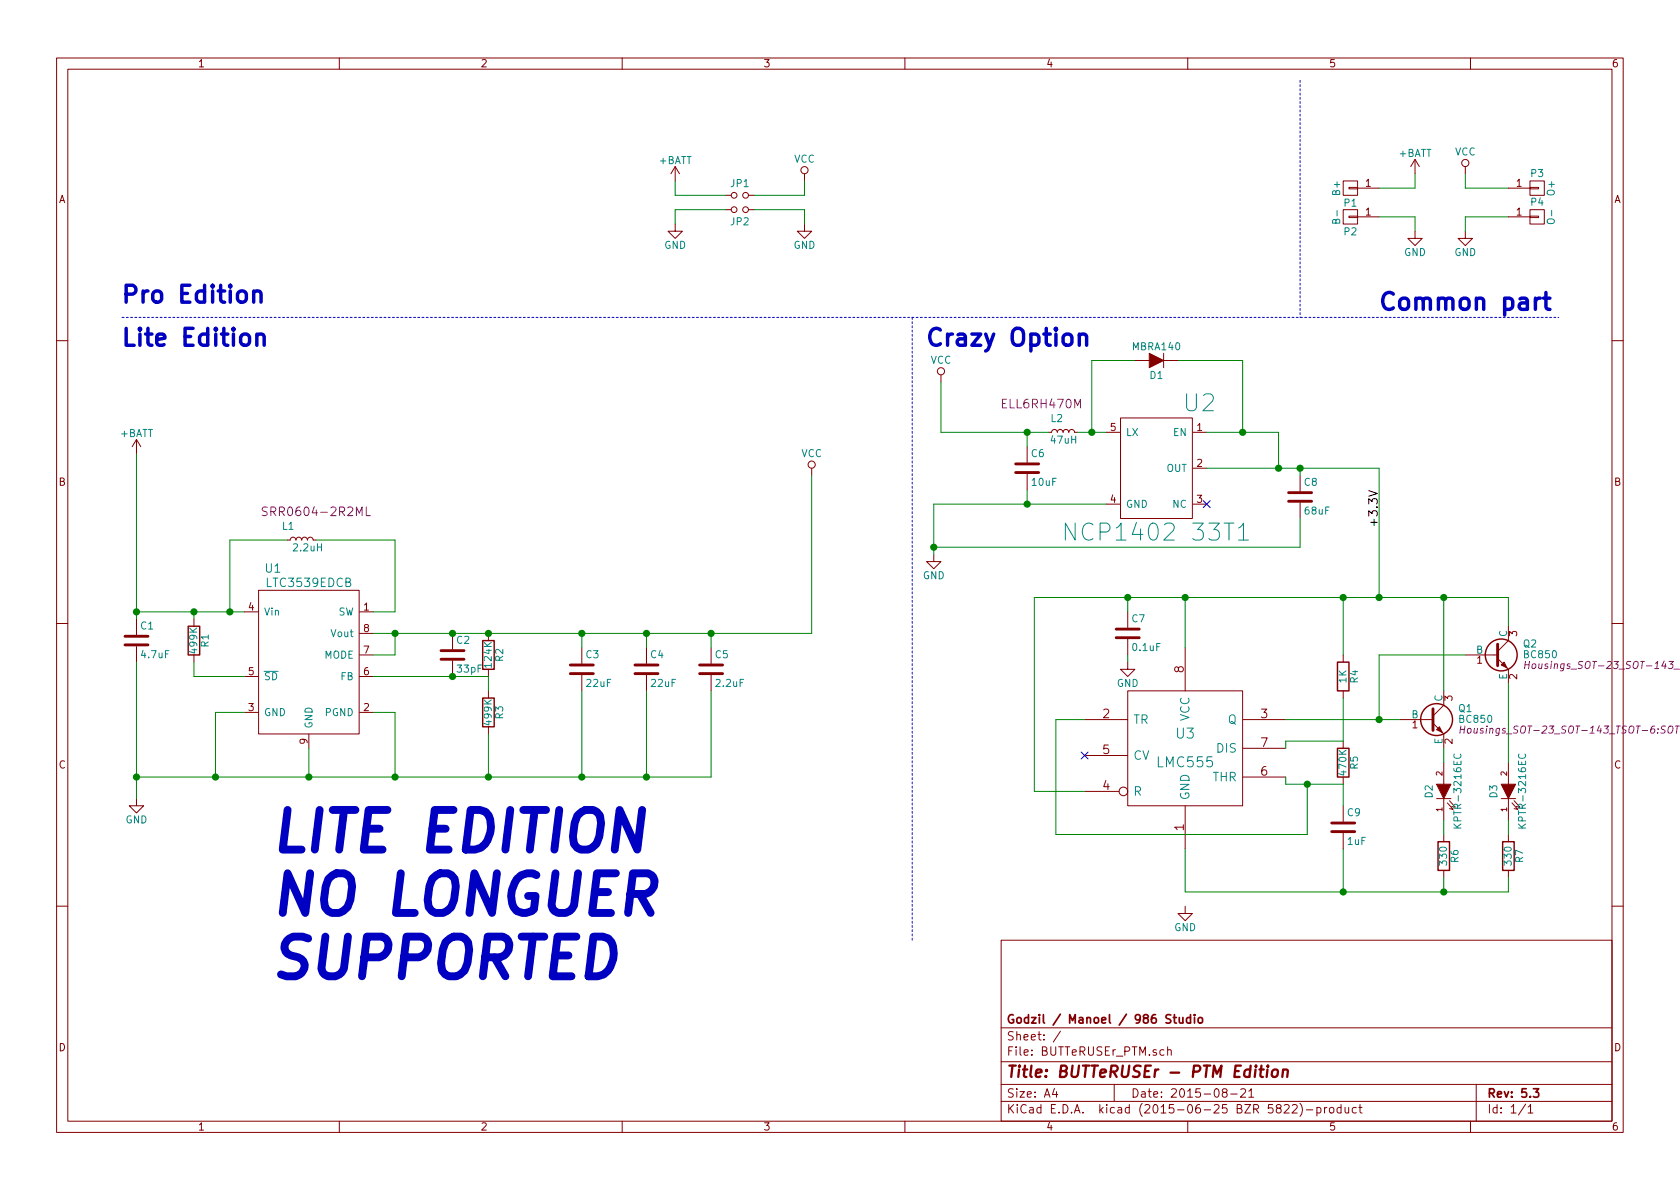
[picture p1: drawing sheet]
EESchema Schematic File Version 2
LIBS:power
LIBS:device
LIBS:transistors
LIBS:conn
LIBS:linear
LIBS:regul
LIBS:74xx
LIBS:cmos4000
LIBS:adc-dac
LIBS:memory
LIBS:xilinx
LIBS:microcontrollers
LIBS:dsp
LIBS:microchip
LIBS:analog_switches
LIBS:motorola
LIBS:texas
LIBS:intel
LIBS:audio
LIBS:interface
LIBS:digital-audio
LIBS:philips
LIBS:display
LIBS:cypress
LIBS:siliconi
LIBS:opto
LIBS:atmel
LIBS:contrib
LIBS:valves
LIBS:BUTTeRUSEr_Libs
LIBS:BUTTeRUSEr_PTM-cache
EELAYER 25 0
EELAYER END
$Descr A4 11693 8268
encoding utf-8
Sheet 1 1
Title "BUTTeRUSEr - PTM Edition"
Date "2015-08-21"
Rev "5.3"
Comp "Godzil / Manoel / 986 Studio"
Comment1 ""
Comment2 ""
Comment3 ""
Comment4 ""
$EndDescr
$Comp
L GND #PWR01
U 1 1
P 9850 1600
F 0 "#PWR01" H 9850 1350 50  0001 C CNN
F 1 "GND" H 9850 1450 50  0000 C CNN
F 2 "" H 9850 1600 60  0000 C CNN
F 3 "" H 9850 1600 60  0000 C CNN
	1    9850 1600
	1    0    0    -1  
$EndComp
$Comp
L +BATT #PWR02
U 1 1
P 9850 1200
F 0 "#PWR02" H 9850 1050 50  0001 C CNN
F 1 "+BATT" H 9850 1340 50  0000 C CNN
F 2 "" H 9850 1200 60  0000 C CNN
F 3 "" H 9850 1200 60  0000 C CNN
	1    9850 1200
	1    0    0    -1  
$EndComp
$Comp
L VCC #PWR03
U 1 1
P 10200 1200
F 0 "#PWR03" H 10200 1050 50  0001 C CNN
F 1 "VCC" H 10200 1350 50  0000 C CNN
F 2 "" H 10200 1200 60  0000 C CNN
F 3 "" H 10200 1200 60  0000 C CNN
	1    10200 1200
	1    0    0    -1  
$EndComp
$Comp
L GND #PWR04
U 1 1
P 10200 1600
F 0 "#PWR04" H 10200 1350 50  0001 C CNN
F 1 "GND" H 10200 1450 50  0000 C CNN
F 2 "" H 10200 1600 60  0000 C CNN
F 3 "" H 10200 1600 60  0000 C CNN
	1    10200 1600
	1    0    0    -1  
$EndComp
Wire Wire Line
	10200 1600 10200 1500
Wire Wire Line
	10200 1200 10200 1300
Wire Wire Line
	9850 1300 9850 1200
Wire Wire Line
	9850 1500 9850 1600
Wire Notes Line
	850  2200 10850 2200
Text Notes 850  2100 0    118  ~ 24
Pro Edition
Text Notes 850  2400 0    118  ~ 24
Lite Edition
Wire Wire Line
	9600 1300 9850 1300
Wire Wire Line
	9600 1500 9850 1500
Wire Wire Line
	10200 1500 10500 1500
Wire Wire Line
	10200 1300 10500 1300
Wire Notes Line
	9050 550  9050 2200
Text Notes 10800 2150 2    118  ~ 24
Common part
$Comp
L GND #PWR05
U 1 1
P 4700 1550
F 0 "#PWR05" H 4700 1300 50  0001 C CNN
F 1 "GND" H 4700 1400 50  0000 C CNN
F 2 "" H 4700 1550 60  0000 C CNN
F 3 "" H 4700 1550 60  0000 C CNN
	1    4700 1550
	1    0    0    -1  
$EndComp
$Comp
L +BATT #PWR06
U 1 1
P 4700 1250
F 0 "#PWR06" H 4700 1100 50  0001 C CNN
F 1 "+BATT" H 4700 1390 50  0000 C CNN
F 2 "" H 4700 1250 60  0000 C CNN
F 3 "" H 4700 1250 60  0000 C CNN
	1    4700 1250
	1    0    0    -1  
$EndComp
$Comp
L VCC #PWR07
U 1 1
P 5600 1250
F 0 "#PWR07" H 5600 1100 50  0001 C CNN
F 1 "VCC" H 5600 1400 50  0000 C CNN
F 2 "" H 5600 1250 60  0000 C CNN
F 3 "" H 5600 1250 60  0000 C CNN
	1    5600 1250
	1    0    0    -1  
$EndComp
$Comp
L GND #PWR08
U 1 1
P 5600 1550
F 0 "#PWR08" H 5600 1300 50  0001 C CNN
F 1 "GND" H 5600 1400 50  0000 C CNN
F 2 "" H 5600 1550 60  0000 C CNN
F 3 "" H 5600 1550 60  0000 C CNN
	1    5600 1550
	1    0    0    -1  
$EndComp
Wire Wire Line
	5600 1550 5600 1450
Wire Wire Line
	5600 1250 5600 1350
Wire Wire Line
	4700 1250 4700 1350
Wire Wire Line
	4700 1450 4700 1550
$Comp
L Jumper_NO_Small JP1
U 1 1
P 5150 1350
F 0 "JP1" H 5150 1430 50  0000 C CNN
F 1 "Jumper_NO_Small" H 5160 1290 50  0001 C CNN
F 2 "Resistors_SMD:R_0603" H 5150 1350 60  0001 C CNN
F 3 "" H 5150 1350 60  0000 C CNN
	1    5150 1350
	1    0    0    -1  
$EndComp
$Comp
L Jumper_NO_Small JP2
U 1 1
P 5150 1450
F 0 "JP2" H 5150 1530 50  0000 C CNN
F 1 "Jumper_NO_Small" H 5160 1390 50  0001 C CNN
F 2 "Resistors_SMD:R_0603" H 5150 1450 60  0001 C CNN
F 3 "" H 5150 1450 60  0000 C CNN
	1    5150 1450
	-1   0    0    1   
$EndComp
Wire Wire Line
	4700 1450 5050 1450
Wire Wire Line
	4700 1350 5050 1350
Wire Wire Line
	5600 1350 5250 1350
Wire Wire Line
	5600 1450 5250 1450
Wire Notes Line
	6350 2200 6350 6550
Text Notes 6450 2400 0    118  ~ 24
Crazy Option
$Comp
L VCC #PWR09
U 1 1
P 5650 3300
F 0 "#PWR09" H 5650 3150 50  0001 C CNN
F 1 "VCC" H 5650 3450 50  0000 C CNN
F 2 "" H 5650 3300 60  0000 C CNN
F 3 "" H 5650 3300 60  0000 C CNN
	1    5650 3300
	1    0    0    -1  
$EndComp
$Comp
L GND #PWR010
U 1 1
P 950 5550
F 0 "#PWR010" H 950 5300 50  0001 C CNN
F 1 "GND" H 950 5400 50  0000 C CNN
F 2 "" H 950 5550 60  0000 C CNN
F 3 "" H 950 5550 60  0000 C CNN
	1    950  5550
	1    0    0    -1  
$EndComp
Wire Wire Line
	950  4600 950  5550
Wire Wire Line
	5650 4400 5650 3300
$Comp
L VCC #PWR011
U 1 1
P 6550 2650
F 0 "#PWR011" H 6550 2500 50  0001 C CNN
F 1 "VCC" H 6550 2800 50  0000 C CNN
F 2 "" H 6550 2650 60  0000 C CNN
F 3 "" H 6550 2650 60  0000 C CNN
	1    6550 2650
	1    0    0    -1  
$EndComp
$Comp
L GND #PWR012
U 1 1
P 8250 6300
F 0 "#PWR012" H 8250 6050 50  0001 C CNN
F 1 "GND" H 8250 6150 50  0000 C CNN
F 2 "" H 8250 6300 60  0000 C CNN
F 3 "" H 8250 6300 60  0000 C CNN
	1    8250 6300
	1    0    0    -1  
$EndComp
$Comp
L LM555N U3
U 1 1
P 8250 5200
F 0 "U3" H 8250 5300 70  0000 C CNN
F 1 "LMC555" H 8250 5100 70  0000 C CNN
F 2 "Housings_SOIC:SOIC-8_3.9x4.9mm_Pitch1.27mm" H 8250 5200 60  0001 C CNN
F 3 "" H 8250 5200 60  0000 C CNN
	1    8250 5200
	1    0    0    -1  
$EndComp
$Comp
L CONN_01X01 P1
U 1 1
P 9400 1300
F 0 "P1" H 9400 1400 50  0000 C CNN
F 1 "B+" V 9500 1300 50  0000 C CNN
F 2 "Socket_Strips:Socket_Strip_Straight_1x01" H 9400 1300 60  0001 C CNN
F 3 "" H 9400 1300 60  0000 C CNN
	1    9400 1300
	-1   0    0    1   
$EndComp
$Comp
L CONN_01X01 P2
U 1 1
P 9400 1500
F 0 "P2" H 9400 1600 50  0000 C CNN
F 1 "B-" V 9500 1500 50  0000 C CNN
F 2 "Socket_Strips:Socket_Strip_Straight_1x01" H 9400 1500 60  0001 C CNN
F 3 "" H 9400 1500 60  0000 C CNN
	1    9400 1500
	-1   0    0    1   
$EndComp
$Comp
L CONN_01X01 P3
U 1 1
P 10700 1300
F 0 "P3" H 10700 1400 50  0000 C CNN
F 1 "O+" V 10800 1300 50  0000 C CNN
F 2 "Socket_Strips:Socket_Strip_Straight_1x01" H 10700 1300 60  0001 C CNN
F 3 "" H 10700 1300 60  0000 C CNN
	1    10700 1300
	1    0    0    -1  
$EndComp
$Comp
L CONN_01X01 P4
U 1 1
P 10700 1500
F 0 "P4" H 10700 1600 50  0000 C CNN
F 1 "O-" V 10800 1500 50  0000 C CNN
F 2 "Socket_Strips:Socket_Strip_Straight_1x01" H 10700 1500 60  0001 C CNN
F 3 "" H 10700 1500 60  0000 C CNN
	1    10700 1500
	1    0    0    -1  
$EndComp
$Comp
L R R5
U 1 1
P 9350 5300
F 0 "R5" V 9430 5300 50  0000 C CNN
F 1 "470K" V 9350 5300 50  0000 C CNN
F 2 "Resistors_SMD:R_0805_HandSoldering" V 9280 5300 30  0001 C CNN
F 3 "" H 9350 5300 30  0000 C CNN
	1    9350 5300
	1    0    0    -1  
$EndComp
$Comp
L R R4
U 1 1
P 9350 4700
F 0 "R4" V 9430 4700 50  0000 C CNN
F 1 "1K" V 9350 4700 50  0000 C CNN
F 2 "Resistors_SMD:R_0805_HandSoldering" V 9280 4700 30  0001 C CNN
F 3 "" H 9350 4700 30  0000 C CNN
	1    9350 4700
	1    0    0    -1  
$EndComp
NoConn ~ 7550 5250
Wire Wire Line
	9350 4850 9350 5150
Wire Wire Line
	8950 5400 8950 5450
Wire Wire Line
	8950 5450 9350 5450
Wire Wire Line
	8950 5200 8950 5150
Wire Wire Line
	8950 5150 9350 5150
$Comp
L C C9
U 1 1
P 9350 5750
F 0 "C9" H 9375 5850 50  0000 L CNN
F 1 "1uF" H 9375 5650 50  0000 L CNN
F 2 "Capacitors_SMD:C_0805_HandSoldering" H 9388 5600 30  0001 C CNN
F 3 "" H 9350 5750 60  0000 C CNN
	1    9350 5750
	1    0    0    -1  
$EndComp
$Comp
L LED D3
U 1 1
P 10500 5500
F 0 "D3" H 10500 5600 50  0000 C CNN
F 1 "KPTR-3216EC" H 10500 5400 50  0000 C CNN
F 2 "LEDs:LED-1206" H 10500 5500 60  0001 C CNN
F 3 "" H 10500 5500 60  0000 C CNN
	1    10500 5500
	0    -1   -1   0   
$EndComp
Wire Wire Line
	9350 5900 9350 6200
Wire Wire Line
	9350 5450 9350 5600
Wire Wire Line
	7550 5000 7350 5000
Wire Wire Line
	7350 5000 7350 5800
Wire Wire Line
	7350 5800 9100 5800
Wire Wire Line
	9100 5800 9100 5450
Connection ~ 9100 5450
$Comp
L C C6
U 1 1
P 7150 3250
F 0 "C6" H 7175 3350 50  0000 L CNN
F 1 "10uF" H 7175 3150 50  0000 L CNN
F 2 "Capacitors_SMD:C_0805_HandSoldering" H 7188 3100 30  0001 C CNN
F 3 "" H 7150 3250 60  0000 C CNN
	1    7150 3250
	1    0    0    -1  
$EndComp
$Comp
L L_Small L2
U 1 1
P 7400 3000
F 0 "L2" V 7500 3000 50  0000 L CNN
F 1 "47uH" V 7350 2900 50  0000 L CNN
F 2 "MonkeyLive:SRR0604-2R2ML" H 7400 3000 60  0001 C CNN
F 3 "ELL6RH470M" V 7600 3150 60  0000 C CNN
	1    7400 3000
	0    -1   -1   0   
$EndComp
$Comp
L D D1
U 1 1
P 8050 2500
F 0 "D1" H 8050 2600 50  0000 C CNN
F 1 "MBRA140" H 8050 2400 50  0000 C CNN
F 2 "Diodes_SMD:DO-214AB_Handsoldering" H 8050 2500 60  0001 C CNN
F 3 "" H 8050 2500 60  0000 C CNN
	1    8050 2500
	-1   0    0    1   
$EndComp
$Comp
L NCP1402 U2
U 1 1
P 8050 3300
F 0 "U2" H 8350 3800 118 0000 C CNN
F 1 "NCP1402 33T1" H 8050 2900 118 0000 C CNN
F 2 "Housings_SOT-23_SOT-143_TSOT-6:SOT-23-5" H 8050 3300 118 0001 C CNN
F 3 "" H 8050 3300 118 0000 C CNN
	1    8050 3300
	1    0    0    -1  
$EndComp
$Comp
L GND #PWR013
U 1 1
P 6500 3850
F 0 "#PWR013" H 6500 3600 50  0001 C CNN
F 1 "GND" H 6500 3700 50  0000 C CNN
F 2 "" H 6500 3850 60  0000 C CNN
F 3 "" H 6500 3850 60  0000 C CNN
	1    6500 3850
	1    0    0    -1  
$EndComp
$Comp
L C C8
U 1 1
P 9050 3450
F 0 "C8" H 9075 3550 50  0000 L CNN
F 1 "68uF" H 9075 3350 50  0000 L CNN
F 2 "Capacitors_SMD:C_0805_HandSoldering" H 9088 3300 30  0001 C CNN
F 3 "" H 9050 3450 60  0000 C CNN
	1    9050 3450
	1    0    0    -1  
$EndComp
Wire Wire Line
	8400 3250 9600 3250
NoConn ~ 8400 3500
Wire Wire Line
	8400 3000 8900 3000
Wire Wire Line
	8900 3000 8900 3250
Connection ~ 8900 3250
Wire Wire Line
	8200 2500 8650 2500
Wire Wire Line
	8650 2500 8650 3000
Connection ~ 8650 3000
Wire Wire Line
	7500 3000 7700 3000
Wire Wire Line
	7600 2500 7600 3000
Wire Wire Line
	7600 2500 7900 2500
Connection ~ 7600 3000
Wire Wire Line
	6550 2650 6550 3000
Wire Wire Line
	6550 3000 7300 3000
Wire Wire Line
	7150 3100 7150 3000
Connection ~ 7150 3000
Wire Wire Line
	6500 3500 6500 3850
Wire Wire Line
	6500 3500 7700 3500
Wire Wire Line
	7150 3400 7150 3500
Connection ~ 7150 3500
Wire Wire Line
	9050 3600 9050 3800
Wire Wire Line
	9050 3800 6500 3800
Connection ~ 6500 3800
Wire Wire Line
	9050 3300 9050 3250
Connection ~ 9050 3250
Wire Wire Line
	9350 4150 9350 4550
Connection ~ 9350 6200
Wire Wire Line
	9600 3250 9600 4150
Wire Wire Line
	7200 4150 10500 4150
Connection ~ 9350 4150
Wire Wire Line
	7550 5500 7200 5500
Wire Wire Line
	7200 5500 7200 4150
Connection ~ 8250 4150
Text Label 9600 3400 3    59   ~ 0
+3.3V
$Comp
L C C7
U 1 1
P 7850 4400
F 0 "C7" H 7875 4500 50  0000 L CNN
F 1 "0.1uF" H 7875 4300 50  0000 L CNN
F 2 "Capacitors_SMD:C_0805_HandSoldering" H 7888 4250 30  0001 C CNN
F 3 "" H 7850 4400 60  0000 C CNN
	1    7850 4400
	1    0    0    -1  
$EndComp
$Comp
L GND #PWR014
U 1 1
P 7850 4600
F 0 "#PWR014" H 7850 4350 50  0001 C CNN
F 1 "GND" H 7850 4450 50  0000 C CNN
F 2 "" H 7850 4600 60  0000 C CNN
F 3 "" H 7850 4600 60  0000 C CNN
	1    7850 4600
	1    0    0    -1  
$EndComp
Wire Wire Line
	7850 4250 7850 4150
Connection ~ 7850 4150
Wire Wire Line
	7850 4600 7850 4550
$Comp
L LED D2
U 1 1
P 10050 5500
F 0 "D2" H 10050 5600 50  0000 C CNN
F 1 "KPTR-3216EC" H 10050 5400 50  0000 C CNN
F 2 "LEDs:LED-1206" H 10050 5500 60  0001 C CNN
F 3 "" H 10050 5500 60  0000 C CNN
	1    10050 5500
	0    -1   -1   0   
$EndComp
Connection ~ 9600 4150
Wire Wire Line
	10500 4150 10500 4350
Wire Wire Line
	10050 4150 10050 4800
Connection ~ 10050 4150
Wire Wire Line
	8250 6200 10500 6200
$Comp
L +BATT #PWR015
U 1 1
P 950 3150
F 0 "#PWR015" H 950 3000 50  0001 C CNN
F 1 "+BATT" H 950 3290 50  0000 C CNN
F 2 "" H 950 3150 60  0000 C CNN
F 3 "" H 950 3150 60  0000 C CNN
	1    950  3150
	1    0    0    -1  
$EndComp
Wire Wire Line
	950  3150 950  4300
$Comp
L LTC3539EDCB U1
U 1 1
P 2150 4850
F 0 "U1" H 1900 5750 59  0000 C CNN
F 1 "LTC3539EDCB" H 2150 5650 59  0000 C CNN
F 2 "MonkeyLive:LTC3539" H 2150 4850 118 0001 C CNN
F 3 "" H 2150 4850 118 0000 C CNN
	1    2150 4850
	1    0    0    -1  
$EndComp
$Comp
L C C1
U 1 1
P 950 4450
F 0 "C1" H 975 4550 50  0000 L CNN
F 1 "4.7uF" H 975 4350 50  0000 L CNN
F 2 "Capacitors_SMD:C_0805_HandSoldering" H 988 4300 30  0001 C CNN
F 3 "" H 950 4450 60  0000 C CNN
	1    950  4450
	1    0    0    -1  
$EndComp
$Comp
L C C3
U 1 1
P 4050 4650
F 0 "C3" H 4075 4750 50  0000 L CNN
F 1 "22uF" H 4075 4550 50  0000 L CNN
F 2 "Capacitors_SMD:C_0805_HandSoldering" H 4088 4500 30  0001 C CNN
F 3 "" H 4050 4650 60  0000 C CNN
	1    4050 4650
	1    0    0    -1  
$EndComp
$Comp
L C C4
U 1 1
P 4500 4650
F 0 "C4" H 4525 4750 50  0000 L CNN
F 1 "22uF" H 4525 4550 50  0000 L CNN
F 2 "Capacitors_SMD:C_0805_HandSoldering" H 4538 4500 30  0001 C CNN
F 3 "" H 4500 4650 60  0000 C CNN
	1    4500 4650
	1    0    0    -1  
$EndComp
$Comp
L C C5
U 1 1
P 4950 4650
F 0 "C5" H 4975 4750 50  0000 L CNN
F 1 "2.2uF" H 4975 4550 50  0000 L CNN
F 2 "Capacitors_SMD:C_0805_HandSoldering" H 4988 4500 30  0001 C CNN
F 3 "" H 4950 4650 60  0000 C CNN
	1    4950 4650
	1    0    0    -1  
$EndComp
$Comp
L R R3
U 1 1
P 3400 4950
F 0 "R3" V 3480 4950 50  0000 C CNN
F 1 "499K" V 3400 4950 50  0000 C CNN
F 2 "Resistors_SMD:R_0805_HandSoldering" V 3330 4950 30  0001 C CNN
F 3 "" H 3400 4950 30  0000 C CNN
	1    3400 4950
	1    0    0    -1  
$EndComp
$Comp
L R R2
U 1 1
P 3400 4550
F 0 "R2" V 3480 4550 50  0000 C CNN
F 1 "124K" V 3400 4550 50  0000 C CNN
F 2 "Resistors_SMD:R_0805_HandSoldering" V 3330 4550 30  0001 C CNN
F 3 "" H 3400 4550 30  0000 C CNN
	1    3400 4550
	1    0    0    -1  
$EndComp
$Comp
L R R1
U 1 1
P 1350 4450
F 0 "R1" V 1430 4450 50  0000 C CNN
F 1 "499K" V 1350 4450 50  0000 C CNN
F 2 "Resistors_SMD:R_0805_HandSoldering" V 1280 4450 30  0001 C CNN
F 3 "" H 1350 4450 30  0000 C CNN
	1    1350 4450
	1    0    0    -1  
$EndComp
$Comp
L C C2
U 1 1
P 3150 4550
F 0 "C2" H 3175 4650 50  0000 L CNN
F 1 "33pF" H 3175 4450 50  0000 L CNN
F 2 "Capacitors_SMD:C_0805_HandSoldering" H 3188 4400 30  0001 C CNN
F 3 "" H 3150 4550 60  0000 C CNN
	1    3150 4550
	1    0    0    -1  
$EndComp
$Comp
L L_Small L1
U 1 1
P 2100 3750
F 0 "L1" V 2200 3800 50  0000 L CNN
F 1 "2.2uH" V 2050 3600 50  0000 L CNN
F 2 "MonkeyLive:ELL6SH047M" H 2100 3750 60  0001 C CNN
F 3 "SRR0604-2R2ML" V 2300 3650 60  0000 C CNN
	1    2100 3750
	0    -1   -1   0   
$EndComp
Wire Wire Line
	950  5400 4950 5400
Wire Wire Line
	2150 5400 2150 5200
Wire Wire Line
	2600 4950 2750 4950
Wire Wire Line
	2750 4950 2750 5400
Connection ~ 2150 5400
Wire Wire Line
	1700 4950 1500 4950
Wire Wire Line
	1500 4950 1500 5400
Connection ~ 1500 5400
Connection ~ 950  5400
Wire Wire Line
	1350 4600 1350 4700
Wire Wire Line
	1350 4700 1700 4700
Wire Wire Line
	950  4250 1700 4250
Wire Wire Line
	1350 4250 1350 4300
Connection ~ 1350 4250
Connection ~ 950  4250
Wire Wire Line
	1600 4250 1600 3750
Wire Wire Line
	1600 3750 2000 3750
Connection ~ 1600 4250
Wire Wire Line
	2200 3750 2750 3750
Wire Wire Line
	2750 3750 2750 4250
Wire Wire Line
	2750 4250 2600 4250
Wire Wire Line
	2600 4400 5650 4400
Wire Wire Line
	2600 4550 2750 4550
Wire Wire Line
	2750 4550 2750 4400
Connection ~ 2750 4400
Wire Wire Line
	2600 4700 3400 4700
Connection ~ 3150 4700
Connection ~ 3150 4400
Connection ~ 3400 4400
Wire Wire Line
	3400 4700 3400 4800
Wire Wire Line
	4950 5400 4950 4800
Connection ~ 2750 5400
Wire Wire Line
	4500 4800 4500 5400
Connection ~ 4500 5400
Wire Wire Line
	4050 4800 4050 5400
Connection ~ 4050 5400
Wire Wire Line
	3400 5100 3400 5400
Connection ~ 3400 5400
Wire Wire Line
	4050 4500 4050 4400
Connection ~ 4050 4400
Wire Wire Line
	4500 4500 4500 4400
Connection ~ 4500 4400
Wire Wire Line
	4950 4500 4950 4400
Connection ~ 4950 4400
Wire Wire Line
	8950 5000 9750 5000
$Comp
L BC850 Q1
U 1 1
P 9950 5000
F 0 "Q1" H 10150 5075 50  0000 L CNN
F 1 "BC850" H 10150 5000 50  0000 L CNN
F 2 "Housings_SOT-23_SOT-143_TSOT-6:SOT-23_Handsoldering" H 10150 4925 50  0000 L CIN
F 3 "" H 9950 5000 50  0000 L CNN
	1    9950 5000
	1    0    0    -1  
$EndComp
$Comp
L BC850 Q2
U 1 1
P 10400 4550
F 0 "Q2" H 10600 4625 50  0000 L CNN
F 1 "BC850" H 10600 4550 50  0000 L CNN
F 2 "Housings_SOT-23_SOT-143_TSOT-6:SOT-23_Handsoldering" H 10600 4475 50  0000 L CIN
F 3 "" H 10400 4550 50  0000 L CNN
	1    10400 4550
	1    0    0    -1  
$EndComp
$Comp
L R R6
U 1 1
P 10050 5950
F 0 "R6" V 10130 5950 50  0000 C CNN
F 1 "330" V 10050 5950 50  0000 C CNN
F 2 "Resistors_SMD:R_0805_HandSoldering" V 9980 5950 30  0001 C CNN
F 3 "" H 10050 5950 30  0000 C CNN
	1    10050 5950
	1    0    0    -1  
$EndComp
$Comp
L R R7
U 1 1
P 10500 5950
F 0 "R7" V 10580 5950 50  0000 C CNN
F 1 "330" V 10500 5950 50  0000 C CNN
F 2 "Resistors_SMD:R_0805_HandSoldering" V 10430 5950 30  0001 C CNN
F 3 "" H 10500 5950 30  0000 C CNN
	1    10500 5950
	1    0    0    -1  
$EndComp
Wire Wire Line
	10500 6200 10500 6100
Wire Wire Line
	10050 6100 10050 6200
Connection ~ 10050 6200
Wire Wire Line
	10050 5700 10050 5800
Wire Wire Line
	10500 5800 10500 5700
Wire Wire Line
	10500 5300 10500 4750
Wire Wire Line
	10200 4550 9600 4550
Wire Wire Line
	9600 4550 9600 5000
Connection ~ 9600 5000
Wire Wire Line
	10050 5200 10050 5300
Text Notes 1900 6800 0    276  Italic 55
LITE EDITION \nNO LONGUER\nSUPPORTED
Wire Wire Line
	8250 6200 8250 5900
Wire Wire Line
	8250 4150 8250 4500
$EndSCHEMATC
